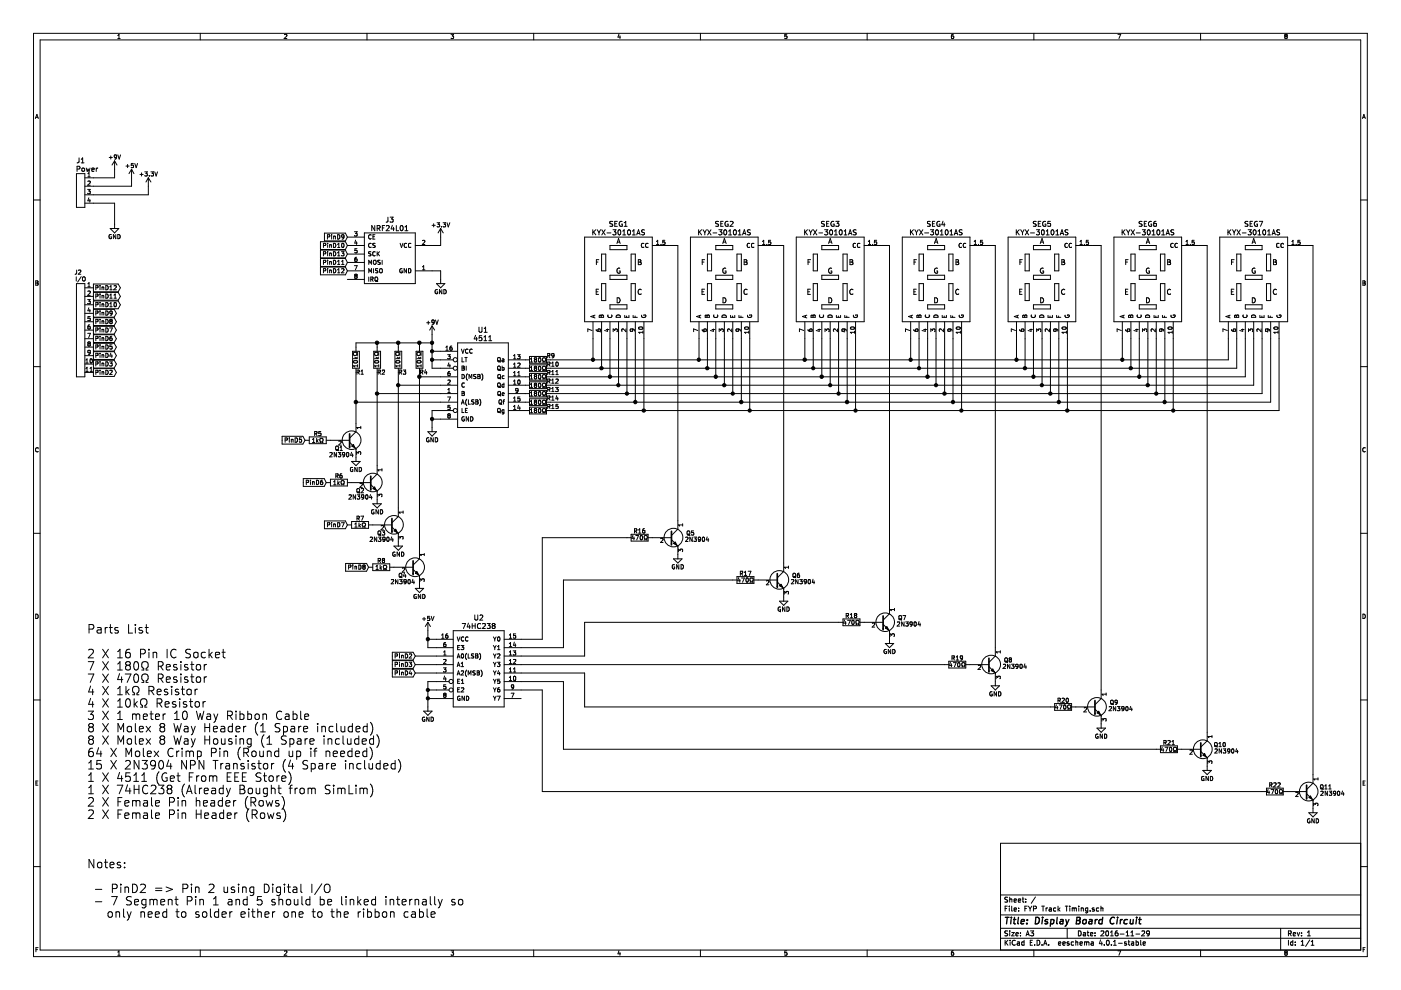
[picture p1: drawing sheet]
EESchema Schematic File Version 2
LIBS:power
LIBS:device
LIBS:transistors
LIBS:conn
LIBS:linear
LIBS:regul
LIBS:74xx
LIBS:cmos4000
LIBS:adc-dac
LIBS:memory
LIBS:xilinx
LIBS:microcontrollers
LIBS:dsp
LIBS:microchip
LIBS:analog_switches
LIBS:motorola
LIBS:texas
LIBS:intel
LIBS:audio
LIBS:interface
LIBS:digital-audio
LIBS:philips
LIBS:display
LIBS:cypress
LIBS:siliconi
LIBS:opto
LIBS:atmel
LIBS:contrib
LIBS:valves
LIBS:Custom Library
LIBS:FYP Track Timing-cache
EELAYER 25 0
EELAYER END
$Descr A3 16535 11693
encoding utf-8
Sheet 1 1
Title "Display Board Circuit"
Date "2016-11-29"
Rev "1"
Comp ""
Comment1 ""
Comment2 ""
Comment3 ""
Comment4 ""
$EndDescr
$Comp
L 4511 U1
U 1 1
P 5700 4550
F 0 "U1" H 5700 5200 60  0000 C CNN
F 1 "4511" H 5700 5100 60  0000 C CNN
F 2 "Custom Footprint:IC_PDIP_16pin" H 5700 4550 60  0001 C CNN
F 3 "" H 5700 4550 60  0000 C CNN
	1    5700 4550
	1    0    0    -1  
$EndComp
$Comp
L KYX-30101AS SEG1
U 1 1
P 7300 3800
F 0 "SEG1" H 7300 4950 60  0000 C CNN
F 1 "KYX-30101AS" H 7300 4850 60  0000 C CNN
F 2 "ProjectSpecific:MolexHeader-7seg" H 7300 3800 60  0001 C CNN
F 3 "" H 7300 3800 60  0000 C CNN
	1    7300 3800
	1    0    0    -1  
$EndComp
$Comp
L KYX-30101AS SEG2
U 1 1
P 8550 3800
F 0 "SEG2" H 8550 4950 60  0000 C CNN
F 1 "KYX-30101AS" H 8550 4850 60  0000 C CNN
F 2 "ProjectSpecific:MolexHeader-7seg" H 8550 3800 60  0001 C CNN
F 3 "" H 8550 3800 60  0000 C CNN
	1    8550 3800
	1    0    0    -1  
$EndComp
$Comp
L KYX-30101AS SEG3
U 1 1
P 9800 3800
F 0 "SEG3" H 9800 4950 60  0000 C CNN
F 1 "KYX-30101AS" H 9800 4850 60  0000 C CNN
F 2 "ProjectSpecific:MolexHeader-7seg" H 9800 3800 60  0001 C CNN
F 3 "" H 9800 3800 60  0000 C CNN
	1    9800 3800
	1    0    0    -1  
$EndComp
$Comp
L KYX-30101AS SEG4
U 1 1
P 11050 3800
F 0 "SEG4" H 11050 4950 60  0000 C CNN
F 1 "KYX-30101AS" H 11050 4850 60  0000 C CNN
F 2 "ProjectSpecific:MolexHeader-7seg" H 11050 3800 60  0001 C CNN
F 3 "" H 11050 3800 60  0000 C CNN
	1    11050 3800
	1    0    0    -1  
$EndComp
$Comp
L KYX-30101AS SEG5
U 1 1
P 12300 3800
F 0 "SEG5" H 12300 4950 60  0000 C CNN
F 1 "KYX-30101AS" H 12300 4850 60  0000 C CNN
F 2 "ProjectSpecific:MolexHeader-7seg" H 12300 3800 60  0001 C CNN
F 3 "" H 12300 3800 60  0000 C CNN
	1    12300 3800
	1    0    0    -1  
$EndComp
$Comp
L KYX-30101AS SEG6
U 1 1
P 13550 3800
F 0 "SEG6" H 13550 4950 60  0000 C CNN
F 1 "KYX-30101AS" H 13550 4850 60  0000 C CNN
F 2 "ProjectSpecific:MolexHeader-7seg" H 13550 3800 60  0001 C CNN
F 3 "" H 13550 3800 60  0000 C CNN
	1    13550 3800
	1    0    0    -1  
$EndComp
$Comp
L KYX-30101AS SEG7
U 1 1
P 14800 3800
F 0 "SEG7" H 14800 4950 60  0000 C CNN
F 1 "KYX-30101AS" H 14800 4850 60  0000 C CNN
F 2 "ProjectSpecific:MolexHeader-7seg" H 14800 3800 60  0001 C CNN
F 3 "" H 14800 3800 60  0000 C CNN
	1    14800 3800
	1    0    0    -1  
$EndComp
$Comp
L R R9
U 1 1
P 6350 4250
F 0 "R9" V 6400 4100 50  0000 C CNN
F 1 "180Ω" V 6350 4250 50  0000 C CNN
F 2 "Custom Footprint:Resistor-0.25W" V 6280 4250 50  0001 C CNN
F 3 "" H 6350 4250 50  0000 C CNN
	1    6350 4250
	0    -1   -1   0   
$EndComp
$Comp
L R R10
U 1 1
P 6350 4350
F 0 "R10" V 6400 4175 50  0000 C CNN
F 1 "180Ω" V 6350 4350 50  0000 C CNN
F 2 "Custom Footprint:Resistor-0.25W" V 6280 4350 50  0001 C CNN
F 3 "" H 6350 4350 50  0000 C CNN
	1    6350 4350
	0    -1   -1   0   
$EndComp
$Comp
L R R11
U 1 1
P 6350 4450
F 0 "R11" V 6400 4275 50  0000 C CNN
F 1 "180Ω" V 6350 4450 50  0000 C CNN
F 2 "Custom Footprint:Resistor-0.25W" V 6280 4450 50  0001 C CNN
F 3 "" H 6350 4450 50  0000 C CNN
	1    6350 4450
	0    -1   -1   0   
$EndComp
$Comp
L R R12
U 1 1
P 6350 4550
F 0 "R12" V 6400 4375 50  0000 C CNN
F 1 "180Ω" V 6350 4550 50  0000 C CNN
F 2 "Custom Footprint:Resistor-0.25W" V 6280 4550 50  0001 C CNN
F 3 "" H 6350 4550 50  0000 C CNN
	1    6350 4550
	0    -1   -1   0   
$EndComp
$Comp
L R R13
U 1 1
P 6350 4650
F 0 "R13" V 6400 4475 50  0000 C CNN
F 1 "180Ω" V 6350 4650 50  0000 C CNN
F 2 "Custom Footprint:Resistor-0.25W" V 6280 4650 50  0001 C CNN
F 3 "" H 6350 4650 50  0000 C CNN
	1    6350 4650
	0    -1   -1   0   
$EndComp
$Comp
L R R14
U 1 1
P 6350 4750
F 0 "R14" V 6400 4575 50  0000 C CNN
F 1 "180Ω" V 6350 4750 50  0000 C CNN
F 2 "Custom Footprint:Resistor-0.25W" V 6280 4750 50  0001 C CNN
F 3 "" H 6350 4750 50  0000 C CNN
	1    6350 4750
	0    -1   -1   0   
$EndComp
$Comp
L R R15
U 1 1
P 6350 4850
F 0 "R15" V 6400 4675 50  0000 C CNN
F 1 "180Ω" V 6350 4850 50  0000 C CNN
F 2 "Custom Footprint:Resistor-0.25W" V 6280 4850 50  0001 C CNN
F 3 "" H 6350 4850 50  0000 C CNN
	1    6350 4850
	0    -1   -1   0   
$EndComp
Wire Wire Line
	6500 4250 14500 4250
Wire Wire Line
	7000 4250 7000 4000
Wire Wire Line
	7100 4000 7100 4350
Wire Wire Line
	6500 4350 14600 4350
Wire Wire Line
	6500 4450 14700 4450
Wire Wire Line
	7200 4450 7200 4000
Wire Wire Line
	7300 4000 7300 4550
Wire Wire Line
	6500 4550 14800 4550
Wire Wire Line
	6500 4650 14900 4650
Wire Wire Line
	7400 4650 7400 4000
Wire Wire Line
	7500 4000 7500 4750
Wire Wire Line
	6500 4750 15000 4750
Wire Wire Line
	6500 4850 15100 4850
Wire Wire Line
	7600 4850 7600 4000
Wire Wire Line
	8250 4250 8250 4000
Connection ~ 7000 4250
Wire Wire Line
	8350 4350 8350 4000
Connection ~ 7100 4350
Wire Wire Line
	8450 4450 8450 4000
Connection ~ 7200 4450
Wire Wire Line
	8550 4550 8550 4000
Connection ~ 7300 4550
Wire Wire Line
	8650 4650 8650 4000
Connection ~ 7400 4650
Wire Wire Line
	8750 4750 8750 4000
Connection ~ 7500 4750
Wire Wire Line
	8850 4850 8850 4000
Connection ~ 7600 4850
Wire Wire Line
	11350 4850 11350 4000
Connection ~ 8850 4850
Wire Wire Line
	11250 4750 11250 4000
Connection ~ 8750 4750
Wire Wire Line
	11150 4650 11150 4000
Connection ~ 8650 4650
Wire Wire Line
	11050 4550 11050 4000
Connection ~ 8550 4550
Wire Wire Line
	10950 4450 10950 4000
Connection ~ 8450 4450
Wire Wire Line
	10850 4350 10850 4000
Connection ~ 8350 4350
Wire Wire Line
	10750 4250 10750 4000
Connection ~ 8250 4250
Wire Wire Line
	9500 4000 9500 4250
Connection ~ 9500 4250
Wire Wire Line
	9600 4000 9600 4350
Connection ~ 9600 4350
Wire Wire Line
	9700 4450 9700 4000
Connection ~ 9700 4450
Wire Wire Line
	9800 4000 9800 4550
Connection ~ 9800 4550
Wire Wire Line
	9900 4000 9900 4650
Connection ~ 9900 4650
Wire Wire Line
	10000 4750 10000 4000
Connection ~ 10000 4750
Wire Wire Line
	10100 4000 10100 4850
Connection ~ 10100 4850
Wire Wire Line
	12600 4850 12600 4000
Connection ~ 11350 4850
Wire Wire Line
	12500 4750 12500 4000
Connection ~ 11250 4750
Wire Wire Line
	12400 4650 12400 4000
Connection ~ 11150 4650
Wire Wire Line
	12300 4550 12300 4000
Connection ~ 11050 4550
Wire Wire Line
	12200 4450 12200 4000
Connection ~ 10950 4450
Wire Wire Line
	12100 4350 12100 4000
Connection ~ 10850 4350
Wire Wire Line
	12000 4250 12000 4000
Connection ~ 10750 4250
Wire Wire Line
	13250 4250 13250 4000
Connection ~ 12000 4250
Wire Wire Line
	13350 4350 13350 4000
Connection ~ 12100 4350
Wire Wire Line
	13450 4450 13450 4000
Connection ~ 12200 4450
Wire Wire Line
	13550 4550 13550 4000
Connection ~ 12300 4550
Wire Wire Line
	13650 4650 13650 4000
Connection ~ 12400 4650
Wire Wire Line
	13750 4750 13750 4000
Connection ~ 12500 4750
Wire Wire Line
	13850 4850 13850 4000
Connection ~ 12600 4850
Wire Wire Line
	14500 4250 14500 4000
Connection ~ 13250 4250
Wire Wire Line
	14600 4350 14600 4000
Connection ~ 13350 4350
Wire Wire Line
	14700 4450 14700 4000
Connection ~ 13450 4450
Wire Wire Line
	14800 4550 14800 4000
Connection ~ 13550 4550
Wire Wire Line
	14900 4650 14900 4000
Connection ~ 13650 4650
Wire Wire Line
	15000 4750 15000 4000
Connection ~ 13750 4750
Wire Wire Line
	15100 4850 15100 4000
Connection ~ 13850 4850
$Comp
L Q_NPN_CBE Q5
U 1 1
P 7900 6350
F 0 "Q5" H 8200 6400 50  0000 R CNN
F 1 "2N3904" H 8375 6325 50  0000 R CNN
F 2 "Custom Footprint:TO-92_Inline_Wide" H 8100 6450 50  0001 C CNN
F 3 "" H 7900 6350 50  0000 C CNN
	1    7900 6350
	1    0    0    -1  
$EndComp
$Comp
L GND #PWR01
U 1 1
P 8000 6550
F 0 "#PWR01" H 8000 6300 50  0001 C CNN
F 1 "GND" H 8000 6400 50  0000 C CNN
F 2 "" H 8000 6550 50  0000 C CNN
F 3 "" H 8000 6550 50  0000 C CNN
	1    8000 6550
	1    0    0    -1  
$EndComp
$Comp
L R R16
U 1 1
P 7550 6350
F 0 "R16" V 7630 6350 50  0000 C CNN
F 1 "470Ω" V 7550 6350 50  0000 C CNN
F 2 "Custom Footprint:Resistor-0.25W" V 7480 6350 50  0001 C CNN
F 3 "" H 7550 6350 50  0000 C CNN
	1    7550 6350
	0    -1   -1   0   
$EndComp
$Comp
L Q_NPN_CBE Q6
U 1 1
P 9150 6850
F 0 "Q6" H 9450 6900 50  0000 R CNN
F 1 "2N3904" H 9625 6825 50  0000 R CNN
F 2 "Custom Footprint:TO-92_Inline_Wide" H 9350 6950 50  0001 C CNN
F 3 "" H 9150 6850 50  0000 C CNN
	1    9150 6850
	1    0    0    -1  
$EndComp
$Comp
L R R17
U 1 1
P 8800 6850
F 0 "R17" V 8880 6850 50  0000 C CNN
F 1 "470Ω" V 8800 6850 50  0000 C CNN
F 2 "Custom Footprint:Resistor-0.25W" V 8730 6850 50  0001 C CNN
F 3 "" H 8800 6850 50  0000 C CNN
	1    8800 6850
	0    -1   -1   0   
$EndComp
$Comp
L GND #PWR02
U 1 1
P 9250 7050
F 0 "#PWR02" H 9250 6800 50  0001 C CNN
F 1 "GND" H 9250 6900 50  0000 C CNN
F 2 "" H 9250 7050 50  0000 C CNN
F 3 "" H 9250 7050 50  0000 C CNN
	1    9250 7050
	1    0    0    -1  
$EndComp
$Comp
L Q_NPN_CBE Q7
U 1 1
P 10400 7350
F 0 "Q7" H 10700 7400 50  0000 R CNN
F 1 "2N3904" H 10875 7325 50  0000 R CNN
F 2 "Custom Footprint:TO-92_Inline_Wide" H 10600 7450 50  0001 C CNN
F 3 "" H 10400 7350 50  0000 C CNN
	1    10400 7350
	1    0    0    -1  
$EndComp
$Comp
L R R18
U 1 1
P 10050 7350
F 0 "R18" V 10130 7350 50  0000 C CNN
F 1 "470Ω" V 10050 7350 50  0000 C CNN
F 2 "Custom Footprint:Resistor-0.25W" V 9980 7350 50  0001 C CNN
F 3 "" H 10050 7350 50  0000 C CNN
	1    10050 7350
	0    -1   -1   0   
$EndComp
$Comp
L GND #PWR03
U 1 1
P 10500 7550
F 0 "#PWR03" H 10500 7300 50  0001 C CNN
F 1 "GND" H 10500 7400 50  0000 C CNN
F 2 "" H 10500 7550 50  0000 C CNN
F 3 "" H 10500 7550 50  0000 C CNN
	1    10500 7550
	1    0    0    -1  
$EndComp
$Comp
L Q_NPN_CBE Q8
U 1 1
P 11650 7850
F 0 "Q8" H 11950 7900 50  0000 R CNN
F 1 "2N3904" H 12125 7825 50  0000 R CNN
F 2 "Custom Footprint:TO-92_Inline_Wide" H 11850 7950 50  0001 C CNN
F 3 "" H 11650 7850 50  0000 C CNN
	1    11650 7850
	1    0    0    -1  
$EndComp
$Comp
L R R19
U 1 1
P 11300 7850
F 0 "R19" V 11380 7850 50  0000 C CNN
F 1 "470Ω" V 11300 7850 50  0000 C CNN
F 2 "Custom Footprint:Resistor-0.25W" V 11230 7850 50  0001 C CNN
F 3 "" H 11300 7850 50  0000 C CNN
	1    11300 7850
	0    -1   -1   0   
$EndComp
$Comp
L GND #PWR04
U 1 1
P 11750 8050
F 0 "#PWR04" H 11750 7800 50  0001 C CNN
F 1 "GND" H 11750 7900 50  0000 C CNN
F 2 "" H 11750 8050 50  0000 C CNN
F 3 "" H 11750 8050 50  0000 C CNN
	1    11750 8050
	1    0    0    -1  
$EndComp
$Comp
L Q_NPN_CBE Q9
U 1 1
P 12900 8350
F 0 "Q9" H 13200 8400 50  0000 R CNN
F 1 "2N3904" H 13375 8325 50  0000 R CNN
F 2 "Custom Footprint:TO-92_Inline_Wide" H 13100 8450 50  0001 C CNN
F 3 "" H 12900 8350 50  0000 C CNN
	1    12900 8350
	1    0    0    -1  
$EndComp
$Comp
L R R20
U 1 1
P 12550 8350
F 0 "R20" V 12630 8350 50  0000 C CNN
F 1 "470Ω" V 12550 8350 50  0000 C CNN
F 2 "Custom Footprint:Resistor-0.25W" V 12480 8350 50  0001 C CNN
F 3 "" H 12550 8350 50  0000 C CNN
	1    12550 8350
	0    -1   -1   0   
$EndComp
$Comp
L GND #PWR05
U 1 1
P 13000 8550
F 0 "#PWR05" H 13000 8300 50  0001 C CNN
F 1 "GND" H 13000 8400 50  0000 C CNN
F 2 "" H 13000 8550 50  0000 C CNN
F 3 "" H 13000 8550 50  0000 C CNN
	1    13000 8550
	1    0    0    -1  
$EndComp
$Comp
L Q_NPN_CBE Q10
U 1 1
P 14150 8850
F 0 "Q10" H 14475 8900 50  0000 R CNN
F 1 "2N3904" H 14625 8825 50  0000 R CNN
F 2 "Custom Footprint:TO-92_Inline_Wide" H 14350 8950 50  0001 C CNN
F 3 "" H 14150 8850 50  0000 C CNN
	1    14150 8850
	1    0    0    -1  
$EndComp
$Comp
L R R21
U 1 1
P 13800 8850
F 0 "R21" V 13880 8850 50  0000 C CNN
F 1 "470Ω" V 13800 8850 50  0000 C CNN
F 2 "Custom Footprint:Resistor-0.25W" V 13730 8850 50  0001 C CNN
F 3 "" H 13800 8850 50  0000 C CNN
	1    13800 8850
	0    -1   -1   0   
$EndComp
$Comp
L GND #PWR06
U 1 1
P 14250 9050
F 0 "#PWR06" H 14250 8800 50  0001 C CNN
F 1 "GND" H 14250 8900 50  0000 C CNN
F 2 "" H 14250 9050 50  0000 C CNN
F 3 "" H 14250 9050 50  0000 C CNN
	1    14250 9050
	1    0    0    -1  
$EndComp
$Comp
L Q_NPN_CBE Q11
U 1 1
P 15400 9350
F 0 "Q11" H 15725 9400 50  0000 R CNN
F 1 "2N3904" H 15875 9325 50  0000 R CNN
F 2 "Custom Footprint:TO-92_Inline_Wide" H 15600 9450 50  0001 C CNN
F 3 "" H 15400 9350 50  0000 C CNN
	1    15400 9350
	1    0    0    -1  
$EndComp
$Comp
L R R22
U 1 1
P 15050 9350
F 0 "R22" V 15130 9350 50  0000 C CNN
F 1 "470Ω" V 15050 9350 50  0000 C CNN
F 2 "Custom Footprint:Resistor-0.25W" V 14980 9350 50  0001 C CNN
F 3 "" H 15050 9350 50  0000 C CNN
	1    15050 9350
	0    -1   -1   0   
$EndComp
$Comp
L GND #PWR07
U 1 1
P 15500 9550
F 0 "#PWR07" H 15500 9300 50  0001 C CNN
F 1 "GND" H 15500 9400 50  0000 C CNN
F 2 "" H 15500 9550 50  0000 C CNN
F 3 "" H 15500 9550 50  0000 C CNN
	1    15500 9550
	1    0    0    -1  
$EndComp
Wire Wire Line
	15400 2900 15500 2900
Wire Wire Line
	15500 2900 15500 9150
Wire Wire Line
	7900 2900 8000 2900
Wire Wire Line
	8000 2900 8000 6150
Wire Wire Line
	9150 2900 9250 2900
Wire Wire Line
	9250 2900 9250 6650
Wire Wire Line
	10400 2900 10500 2900
Wire Wire Line
	10500 2900 10500 7150
Wire Wire Line
	11650 2900 11750 2900
Wire Wire Line
	11750 2900 11750 7650
Wire Wire Line
	13000 2900 13000 8150
Wire Wire Line
	13000 2900 12900 2900
Wire Wire Line
	14150 2900 14250 2900
Wire Wire Line
	14250 2900 14250 8650
Wire Wire Line
	6150 7550 6400 7550
Wire Wire Line
	6400 7550 6400 6350
Wire Wire Line
	6400 6350 7400 6350
Wire Wire Line
	8650 6850 6650 6850
Wire Wire Line
	6650 6850 6650 7650
Wire Wire Line
	6650 7650 6150 7650
Wire Wire Line
	6150 7750 6900 7750
Wire Wire Line
	6900 7750 6900 7350
Wire Wire Line
	6900 7350 9900 7350
$Comp
L 74HC238 U2
U 1 1
P 5650 7900
F 0 "U2" H 5650 8500 60  0000 C CNN
F 1 "74HC238" H 5650 8400 60  0000 C CNN
F 2 "Custom Footprint:IC_PDIP_16pin" H 5650 7900 60  0001 C CNN
F 3 "" H 5650 7900 60  0000 C CNN
	1    5650 7900
	1    0    0    -1  
$EndComp
Wire Wire Line
	6150 7850 11150 7850
Wire Wire Line
	12400 8350 6900 8350
Wire Wire Line
	6900 8350 6900 7950
Wire Wire Line
	6900 7950 6150 7950
Wire Wire Line
	6150 8050 6650 8050
Wire Wire Line
	6650 8050 6650 8850
Wire Wire Line
	6650 8850 13650 8850
Wire Wire Line
	6150 8150 6400 8150
Wire Wire Line
	6400 8150 6400 9350
Wire Wire Line
	6400 9350 14900 9350
$Comp
L +5V #PWR08
U 1 1
P 5050 7450
F 0 "#PWR08" H 5050 7300 50  0001 C CNN
F 1 "+5V" H 5050 7590 50  0000 C CNN
F 2 "" H 5050 7450 50  0000 C CNN
F 3 "" H 5050 7450 50  0000 C CNN
	1    5050 7450
	1    0    0    -1  
$EndComp
Wire Wire Line
	5050 7450 5050 7650
Wire Wire Line
	5050 7650 5150 7650
Wire Wire Line
	5150 7550 5050 7550
Connection ~ 5050 7550
$Comp
L GND #PWR09
U 1 1
P 5050 8350
F 0 "#PWR09" H 5050 8100 50  0001 C CNN
F 1 "GND" H 5050 8200 50  0000 C CNN
F 2 "" H 5050 8350 50  0000 C CNN
F 3 "" H 5050 8350 50  0000 C CNN
	1    5050 8350
	1    0    0    -1  
$EndComp
Wire Wire Line
	5050 8350 5050 8050
Wire Wire Line
	5050 8050 5150 8050
Wire Wire Line
	5150 8150 5050 8150
Connection ~ 5050 8150
Wire Wire Line
	5050 8250 5150 8250
Connection ~ 5050 8250
$Comp
L +9V #PWR010
U 1 1
P 5100 3950
F 0 "#PWR010" H 5100 3800 50  0001 C CNN
F 1 "+9V" H 5100 4090 50  0000 C CNN
F 2 "" H 5100 3950 50  0000 C CNN
F 3 "" H 5100 3950 50  0000 C CNN
	1    5100 3950
	1    0    0    -1  
$EndComp
Wire Wire Line
	5100 3950 5100 4350
Wire Wire Line
	5100 4350 5200 4350
Wire Wire Line
	5200 4250 5100 4250
Connection ~ 5100 4250
Wire Wire Line
	5100 4150 5200 4150
Connection ~ 5100 4150
$Comp
L R R4
U 1 1
P 4950 4250
F 0 "R4" H 5000 4100 50  0000 C CNN
F 1 "10kΩ" V 4950 4250 50  0000 C CNN
F 2 "Custom Footprint:Resistor-0.25W" V 4880 4250 50  0001 C CNN
F 3 "" H 4950 4250 50  0000 C CNN
	1    4950 4250
	1    0    0    -1  
$EndComp
Wire Wire Line
	4200 4050 5100 4050
Wire Wire Line
	4950 4050 4950 4100
Connection ~ 5100 4050
$Comp
L R R3
U 1 1
P 4700 4250
F 0 "R3" H 4750 4100 50  0000 C CNN
F 1 "10kΩ" V 4700 4250 50  0000 C CNN
F 2 "Custom Footprint:Resistor-0.25W" V 4630 4250 50  0001 C CNN
F 3 "" H 4700 4250 50  0000 C CNN
	1    4700 4250
	1    0    0    -1  
$EndComp
$Comp
L R R2
U 1 1
P 4450 4250
F 0 "R2" H 4500 4100 50  0000 C CNN
F 1 "10kΩ" V 4450 4250 50  0000 C CNN
F 2 "Custom Footprint:Resistor-0.25W" V 4380 4250 50  0001 C CNN
F 3 "" H 4450 4250 50  0000 C CNN
	1    4450 4250
	1    0    0    -1  
$EndComp
$Comp
L R R1
U 1 1
P 4200 4250
F 0 "R1" H 4250 4100 50  0000 C CNN
F 1 "10kΩ" V 4200 4250 50  0000 C CNN
F 2 "Custom Footprint:Resistor-0.25W" V 4130 4250 50  0001 C CNN
F 3 "" H 4200 4250 50  0000 C CNN
	1    4200 4250
	1    0    0    -1  
$EndComp
Wire Wire Line
	4200 4100 4200 4050
Connection ~ 4950 4050
Wire Wire Line
	4450 4100 4450 4050
Connection ~ 4450 4050
Wire Wire Line
	4700 4100 4700 4050
Connection ~ 4700 4050
Wire Wire Line
	4950 4400 4950 6500
Wire Wire Line
	4950 4450 5200 4450
Wire Wire Line
	5200 4550 4700 4550
Wire Wire Line
	4700 4400 4700 6000
Wire Wire Line
	4450 4400 4450 5500
Wire Wire Line
	4450 4650 5200 4650
Wire Wire Line
	5200 4750 4200 4750
Wire Wire Line
	4200 4400 4200 5000
$Comp
L Q_NPN_CBE Q1
U 1 1
P 4100 5200
F 0 "Q1" H 4050 5100 50  0000 R CNN
F 1 "2N3904" H 4175 5025 50  0000 R CNN
F 2 "Custom Footprint:TO-92_Inline_Wide" H 4300 5300 50  0001 C CNN
F 3 "" H 4100 5200 50  0000 C CNN
	1    4100 5200
	1    0    0    -1  
$EndComp
$Comp
L Q_NPN_CBE Q2
U 1 1
P 4350 5700
F 0 "Q2" H 4300 5600 50  0000 R CNN
F 1 "2N3904" H 4400 5525 50  0000 R CNN
F 2 "Custom Footprint:TO-92_Inline_Wide" H 4550 5800 50  0001 C CNN
F 3 "" H 4350 5700 50  0000 C CNN
	1    4350 5700
	1    0    0    -1  
$EndComp
$Comp
L Q_NPN_CBE Q3
U 1 1
P 4600 6200
F 0 "Q3" H 4550 6100 50  0000 R CNN
F 1 "2N3904" H 4650 6025 50  0000 R CNN
F 2 "Custom Footprint:TO-92_Inline_Wide" H 4800 6300 50  0001 C CNN
F 3 "" H 4600 6200 50  0000 C CNN
	1    4600 6200
	1    0    0    -1  
$EndComp
$Comp
L Q_NPN_CBE Q4
U 1 1
P 4850 6700
F 0 "Q4" H 4800 6600 50  0000 R CNN
F 1 "2N3904" H 4900 6525 50  0000 R CNN
F 2 "Custom Footprint:TO-92_Inline_Wide" H 5050 6800 50  0001 C CNN
F 3 "" H 4850 6700 50  0000 C CNN
	1    4850 6700
	1    0    0    -1  
$EndComp
$Comp
L GND #PWR011
U 1 1
P 4200 5400
F 0 "#PWR011" H 4200 5150 50  0001 C CNN
F 1 "GND" H 4200 5250 50  0000 C CNN
F 2 "" H 4200 5400 50  0000 C CNN
F 3 "" H 4200 5400 50  0000 C CNN
	1    4200 5400
	1    0    0    -1  
$EndComp
$Comp
L GND #PWR012
U 1 1
P 4450 5900
F 0 "#PWR012" H 4450 5650 50  0001 C CNN
F 1 "GND" H 4450 5750 50  0000 C CNN
F 2 "" H 4450 5900 50  0000 C CNN
F 3 "" H 4450 5900 50  0000 C CNN
	1    4450 5900
	1    0    0    -1  
$EndComp
$Comp
L GND #PWR013
U 1 1
P 4700 6400
F 0 "#PWR013" H 4700 6150 50  0001 C CNN
F 1 "GND" H 4700 6250 50  0000 C CNN
F 2 "" H 4700 6400 50  0000 C CNN
F 3 "" H 4700 6400 50  0000 C CNN
	1    4700 6400
	1    0    0    -1  
$EndComp
$Comp
L GND #PWR014
U 1 1
P 4950 6900
F 0 "#PWR014" H 4950 6650 50  0001 C CNN
F 1 "GND" H 4950 6750 50  0000 C CNN
F 2 "" H 4950 6900 50  0000 C CNN
F 3 "" H 4950 6900 50  0000 C CNN
	1    4950 6900
	1    0    0    -1  
$EndComp
Connection ~ 4950 4450
Connection ~ 4700 4550
Connection ~ 4450 4650
Connection ~ 4200 4750
$Comp
L R R5
U 1 1
P 3750 5200
F 0 "R5" V 3830 5200 50  0000 C CNN
F 1 "1kΩ" V 3750 5200 50  0000 C CNN
F 2 "Custom Footprint:Resistor-0.25W" V 3680 5200 50  0001 C CNN
F 3 "" H 3750 5200 50  0000 C CNN
	1    3750 5200
	0    -1   -1   0   
$EndComp
$Comp
L R R6
U 1 1
P 4000 5700
F 0 "R6" V 4080 5700 50  0000 C CNN
F 1 "1kΩ" V 4000 5700 50  0000 C CNN
F 2 "Custom Footprint:Resistor-0.25W" V 3930 5700 50  0001 C CNN
F 3 "" H 4000 5700 50  0000 C CNN
	1    4000 5700
	0    -1   -1   0   
$EndComp
$Comp
L R R7
U 1 1
P 4250 6200
F 0 "R7" V 4330 6200 50  0000 C CNN
F 1 "1kΩ" V 4250 6200 50  0000 C CNN
F 2 "Custom Footprint:Resistor-0.25W" V 4180 6200 50  0001 C CNN
F 3 "" H 4250 6200 50  0000 C CNN
	1    4250 6200
	0    -1   -1   0   
$EndComp
$Comp
L R R8
U 1 1
P 4500 6700
F 0 "R8" V 4580 6700 50  0000 C CNN
F 1 "1kΩ" V 4500 6700 50  0000 C CNN
F 2 "Custom Footprint:Resistor-0.25W" V 4430 6700 50  0001 C CNN
F 3 "" H 4500 6700 50  0000 C CNN
	1    4500 6700
	0    -1   -1   0   
$EndComp
Text GLabel 4900 7750 0    50   Input ~ 0
PinD2
Text GLabel 4900 7850 0    50   Input ~ 0
PinD3
Text GLabel 4900 7950 0    50   Input ~ 0
PinD4
Text GLabel 3600 5200 0    50   Input ~ 0
PinD5
Text GLabel 3850 5700 0    50   Input ~ 0
PinD6
Text GLabel 4100 6200 0    50   Input ~ 0
PinD7
Text GLabel 4350 6700 0    50   Input ~ 0
PinD8
Wire Wire Line
	4900 7750 5150 7750
Wire Wire Line
	5150 7850 4900 7850
Wire Wire Line
	4900 7950 5150 7950
$Comp
L GND #PWR015
U 1 1
P 5100 5050
F 0 "#PWR015" H 5100 4800 50  0001 C CNN
F 1 "GND" H 5100 4900 50  0000 C CNN
F 2 "" H 5100 5050 50  0000 C CNN
F 3 "" H 5100 5050 50  0000 C CNN
	1    5100 5050
	1    0    0    -1  
$EndComp
Wire Wire Line
	5100 5050 5100 4850
Wire Wire Line
	5100 4850 5200 4850
Wire Wire Line
	5200 4950 5100 4950
Connection ~ 5100 4950
$Comp
L NRF24L01 J3
U 1 1
P 4600 3050
F 0 "J3" H 4600 3500 60  0000 C CNN
F 1 "NRF24L01" H 4600 3400 60  0000 C CNN
F 2 "ProjectSpecific:NRF24L01" H 4600 3050 60  0001 C CNN
F 3 "" H 4600 3050 60  0000 C CNN
	1    4600 3050
	-1   0    0    -1  
$EndComp
$Comp
L +3.3V #PWR016
U 1 1
P 5200 2800
F 0 "#PWR016" H 5200 2650 50  0001 C CNN
F 1 "+3.3V" H 5200 2940 50  0000 C CNN
F 2 "" H 5200 2800 50  0000 C CNN
F 3 "" H 5200 2800 50  0000 C CNN
	1    5200 2800
	1    0    0    -1  
$EndComp
Wire Wire Line
	5200 2800 5200 2900
Wire Wire Line
	5200 2900 5100 2900
$Comp
L GND #PWR017
U 1 1
P 5200 3300
F 0 "#PWR017" H 5200 3050 50  0001 C CNN
F 1 "GND" H 5200 3150 50  0000 C CNN
F 2 "" H 5200 3300 50  0000 C CNN
F 3 "" H 5200 3300 50  0000 C CNN
	1    5200 3300
	1    0    0    -1  
$EndComp
Text GLabel 4100 2800 0    50   Input ~ 0
PinD9
Text GLabel 4100 2900 0    50   Input ~ 0
PinD10
Text GLabel 4100 3000 0    50   Input ~ 0
PinD13
Text GLabel 4100 3100 0    50   Input ~ 0
PinD11
Text GLabel 4100 3200 0    50   Input ~ 0
PinD12
Wire Wire Line
	5100 3200 5200 3200
Wire Wire Line
	5200 3200 5200 3300
Text Notes 1025 10850 0    100  ~ 0
Parts List\n\n2 X 16 Pin IC Socket\n7 X 180Ω Resistor\n7 X 470Ω Resistor\n4 X 1kΩ Resistor\n4 X 10kΩ Resistor\n3 X 1 meter 10 Way Ribbon Cable\n8 X Molex 8 Way Header (1 Spare included)\n8 X Molex 8 Way Housing (1 Spare included)\n64 X Molex Crimp Pin (Round up if needed)\n15 X 2N3904 NPN Transistor (4 Spare included)\n1 X 4511 (Get From EEE Store)\n1 X 74HC238 (Already Bought from SimLim)\n2 X Female Pin header (Rows)\n2 X Female Pin Header (Rows)\n\n\n\nNotes:\n\n - PinD2 => Pin 2 using Digital I/O\n - 7 Segment Pin 1 and 5 should be linked internally so\n   only need to solder either one to the ribbon cable\n
Text GLabel 1100 4400 2    50   Output ~ 0
PinD2
Text GLabel 1100 4300 2    50   Output ~ 0
PinD3
Text GLabel 1100 4200 2    50   Output ~ 0
PinD4
Text GLabel 1100 4100 2    50   Output ~ 0
PinD5
Text GLabel 1100 4000 2    50   Output ~ 0
PinD6
Text GLabel 1100 3900 2    50   Output ~ 0
PinD7
Text GLabel 1100 3800 2    50   Output ~ 0
PinD8
Text GLabel 1100 3700 2    50   Output ~ 0
PinD9
Text GLabel 1100 3600 2    50   Output ~ 0
PinD10
Text GLabel 1100 3500 2    50   Output ~ 0
PinD11
Text GLabel 1100 3400 2    50   Output ~ 0
PinD12
$Comp
L Header_1X11 J2
U 1 1
P 1000 3800
F 0 "J2" H 920 4380 50  0000 C CNN
F 1 "I/O" H 950 4300 50  0000 C CNN
F 2 "Custom Footprint:Pin_Header_Straight_1x11" H 1000 3950 50  0001 C CNN
F 3 "" H 1000 3950 50  0000 C CNN
	1    1000 3800
	1    0    0    -1  
$EndComp
$Comp
L +3.3V #PWR018
U 1 1
P 1750 2200
F 0 "#PWR018" H 1750 2050 50  0001 C CNN
F 1 "+3.3V" H 1750 2340 50  0000 C CNN
F 2 "" H 1750 2200 50  0000 C CNN
F 3 "" H 1750 2200 50  0000 C CNN
	1    1750 2200
	1    0    0    -1  
$EndComp
$Comp
L +5V #PWR019
U 1 1
P 1550 2100
F 0 "#PWR019" H 1550 1950 50  0001 C CNN
F 1 "+5V" H 1550 2240 50  0000 C CNN
F 2 "" H 1550 2100 50  0000 C CNN
F 3 "" H 1550 2100 50  0000 C CNN
	1    1550 2100
	1    0    0    -1  
$EndComp
$Comp
L GND #PWR020
U 1 1
P 1350 2650
F 0 "#PWR020" H 1350 2400 50  0001 C CNN
F 1 "GND" H 1350 2500 50  0000 C CNN
F 2 "" H 1350 2650 50  0000 C CNN
F 3 "" H 1350 2650 50  0000 C CNN
	1    1350 2650
	1    0    0    -1  
$EndComp
Wire Wire Line
	1350 2650 1350 2400
Wire Wire Line
	1350 2400 1100 2400
$Comp
L Header_1X4 J1
U 1 1
P 950 2300
F 0 "J1" H 950 2700 60  0000 C CNN
F 1 "Power" H 1025 2600 60  0000 C CNN
F 2 "Custom Footprint:Pin_Header_Straight_1x04" H 950 2300 60  0001 C CNN
F 3 "" H 950 2300 60  0000 C CNN
	1    950  2300
	1    0    0    -1  
$EndComp
$Comp
L +9V #PWR021
U 1 1
P 1350 2000
F 0 "#PWR021" H 1350 1850 50  0001 C CNN
F 1 "+9V" H 1350 2140 50  0000 C CNN
F 2 "" H 1350 2000 50  0000 C CNN
F 3 "" H 1350 2000 50  0000 C CNN
	1    1350 2000
	1    0    0    -1  
$EndComp
Wire Wire Line
	1750 2200 1750 2300
Wire Wire Line
	1750 2300 1100 2300
Wire Wire Line
	1100 2200 1550 2200
Wire Wire Line
	1550 2200 1550 2100
Wire Wire Line
	1350 2000 1350 2100
Wire Wire Line
	1350 2100 1100 2100
$EndSCHEMATC
